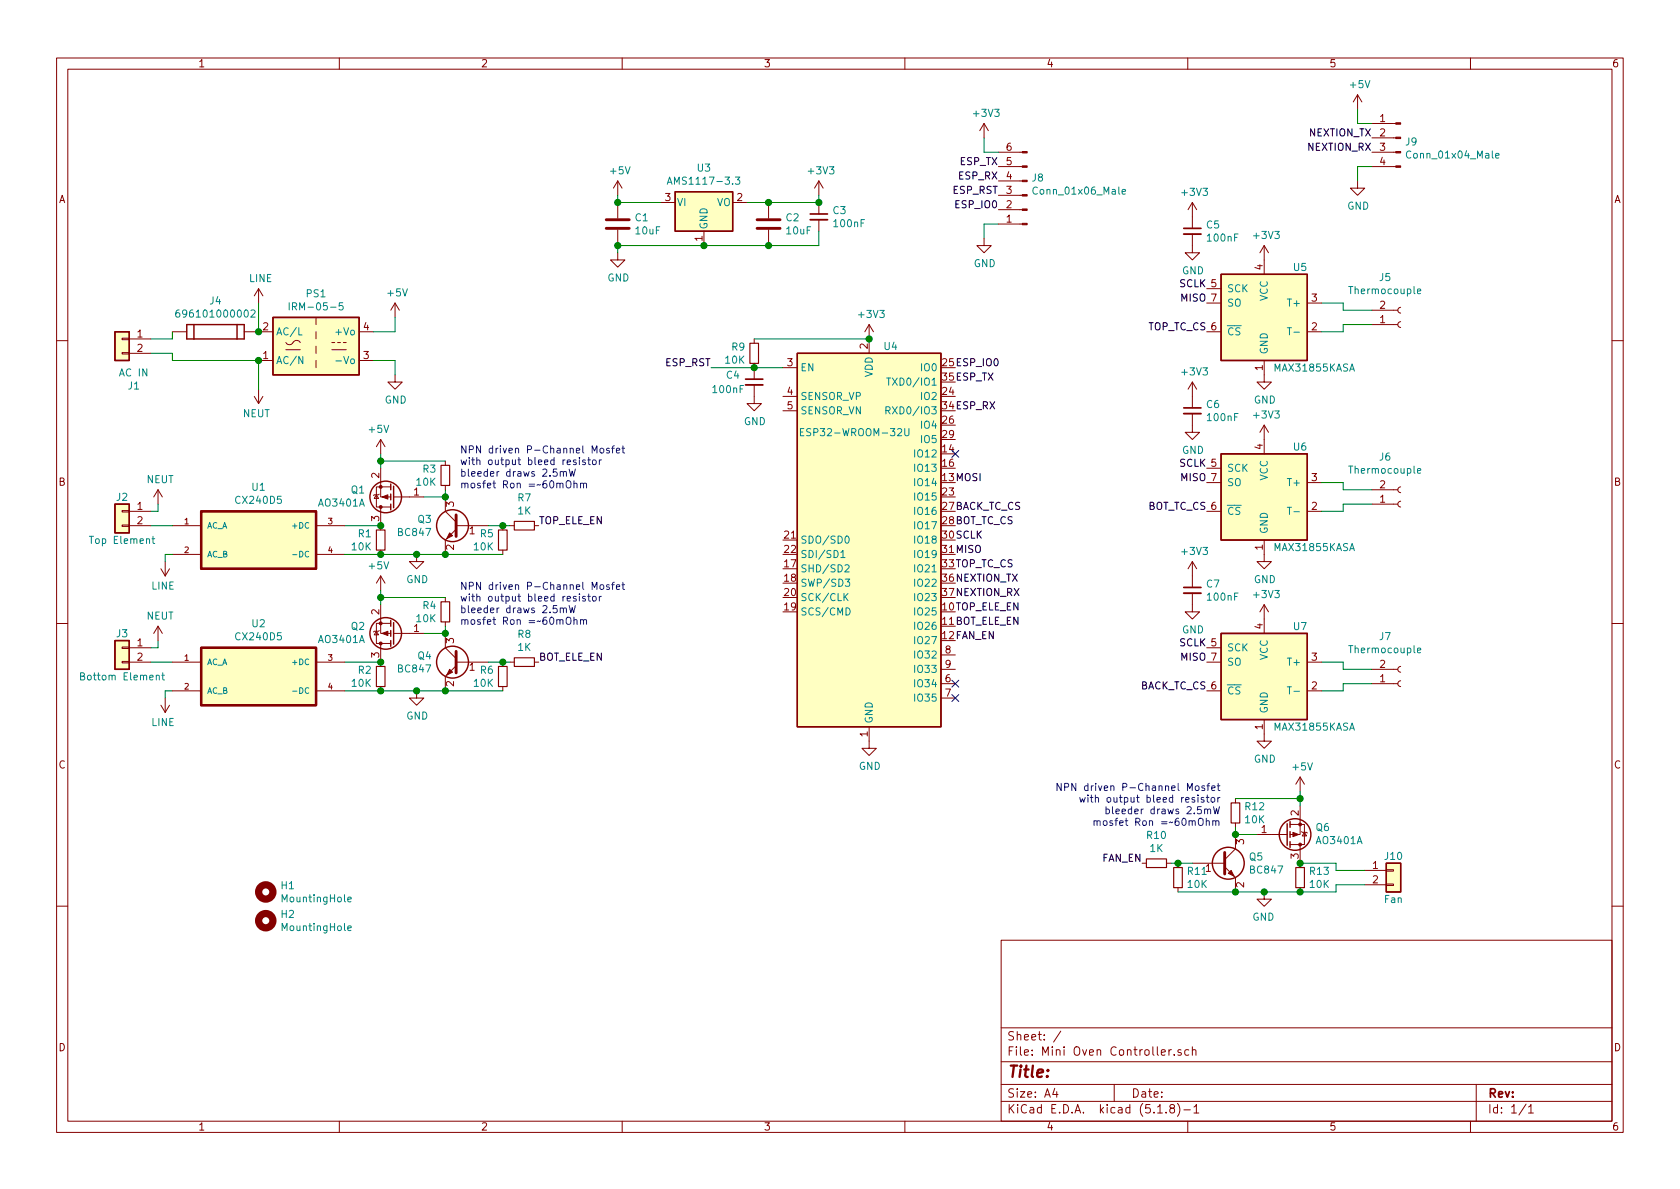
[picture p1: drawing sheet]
EESchema Schematic File Version 4
EELAYER 30 0
EELAYER END
$Descr A4 11693 8268
encoding utf-8
Sheet 1 1
Title ""
Date ""
Rev ""
Comp ""
Comment1 ""
Comment2 ""
Comment3 ""
Comment4 ""
$EndDescr
$Comp
L Converter_ACDC:IRM-05-5 PS1
U 1 1
P 2200 2400
F 0 "PS1" H 2200 2767 50  0000 C CNN
F 1 "IRM-05-5" H 2200 2676 50  0000 C CNN
F 2 "Converter_ACDC:Converter_ACDC_MeanWell_IRM-05-xx_THT" H 2200 2050 50  0001 C CNN
F 3 "https://www.meanwell.com/Upload/PDF/IRM-05/IRM-05-SPEC.PDF" H 2200 2000 50  0001 C CNN
F 4 "0" H 2200 2400 50  0001 C CNN "JLCPCB BOM"
F 5 "No" H 2200 2400 50  0001 C CNN "Ordered"
F 6 "Farnell" H 2200 2400 50  0001 C CNN "Supplier"
F 7 "2815493" H 2200 2400 50  0001 C CNN "Supplier OC"
	1    2200 2400
	1    0    0    -1  
$EndComp
$Comp
L SnapEda_696101000002:696101000002 J4
U 1 1
P 1500 2300
F 0 "J4" H 1500 2517 50  0000 C CNN
F 1 "696101000002" H 1500 2426 50  0000 C CNN
F 2 "SnapEda:696101000002" H 1500 2300 50  0001 L BNN
F 3 "" H 1500 2300 50  0001 L BNN
F 4 "696120004001" H 1500 2300 50  0001 L BNN "MATES"
F 5 "18A" H 1500 2300 50  0001 L BNN "IR-UL"
F 6 "696101000002" H 1500 2300 50  0001 L BNN "VALUE"
F 7 "696101000002" H 1500 2300 50  0001 L BNN "PART-NUMBER"
F 8 "6.3A" H 1500 2300 50  0001 L BNN "IR-VDE"
F 9 "https://www.we-online.com/catalog/datasheet/696101000002.pdf" H 1500 2300 50  0001 L BNN "DATASHEET-URL"
F 10 "No" H 1500 2300 50  0001 C CNN "Ordered"
F 11 "Farnell" H 1500 2300 50  0001 C CNN "Supplier"
F 12 "2471678" H 1500 2300 50  0001 C CNN "Supplier OC"
	1    1500 2300
	1    0    0    -1  
$EndComp
$Comp
L Connector_Generic:Conn_01x02 J1
U 1 1
P 850 2350
F 0 "J1" H 768 2025 50  0000 C CNN
F 1 "AC IN" H 768 2116 50  0000 C CNN
F 2 "TerminalBlock_Phoenix:TerminalBlock_Phoenix_MKDS-3-2-5.08_1x02_P5.08mm_Horizontal" H 850 2350 50  0001 C CNN
F 3 "~" H 850 2350 50  0001 C CNN
F 4 "0" H 850 2350 50  0001 C CNN "JLCPCB BOM"
F 5 "No" H 850 2350 50  0001 C CNN "Ordered"
F 6 "Farnell" H 850 2350 50  0001 C CNN "Supplier"
F 7 "1792766" H 850 2350 50  0001 C CNN "Supplier OC"
	1    850  2350
	-1   0    0    -1  
$EndComp
Wire Wire Line
	1050 2350 1200 2350
Wire Wire Line
	1200 2350 1200 2300
Wire Wire Line
	1050 2450 1200 2450
Wire Wire Line
	1200 2450 1200 2500
Wire Wire Line
	1200 2500 1800 2500
$Comp
L power:+5V #PWR09
U 1 1
P 2750 2200
F 0 "#PWR09" H 2750 2050 50  0001 C CNN
F 1 "+5V" H 2765 2373 50  0000 C CNN
F 2 "" H 2750 2200 50  0001 C CNN
F 3 "" H 2750 2200 50  0001 C CNN
	1    2750 2200
	1    0    0    -1  
$EndComp
Wire Wire Line
	2600 2300 2750 2300
Wire Wire Line
	2750 2300 2750 2200
$Comp
L power:GND #PWR010
U 1 1
P 2750 2600
F 0 "#PWR010" H 2750 2350 50  0001 C CNN
F 1 "GND" H 2755 2427 50  0000 C CNN
F 2 "" H 2750 2600 50  0001 C CNN
F 3 "" H 2750 2600 50  0001 C CNN
	1    2750 2600
	1    0    0    -1  
$EndComp
Wire Wire Line
	2750 2600 2750 2500
Wire Wire Line
	2750 2500 2600 2500
$Comp
L power:LINE #PWR05
U 1 1
P 1800 2100
F 0 "#PWR05" H 1800 1950 50  0001 C CNN
F 1 "LINE" H 1815 2273 50  0000 C CNN
F 2 "" H 1800 2100 50  0001 C CNN
F 3 "" H 1800 2100 50  0001 C CNN
	1    1800 2100
	1    0    0    -1  
$EndComp
$Comp
L power:NEUT #PWR06
U 1 1
P 1800 2700
F 0 "#PWR06" H 1800 2550 50  0001 C CNN
F 1 "NEUT" H 1815 2873 50  0000 C CNN
F 2 "" H 1800 2700 50  0001 C CNN
F 3 "" H 1800 2700 50  0001 C CNN
	1    1800 2700
	-1   0    0    1   
$EndComp
Wire Wire Line
	1800 2300 1800 2100
Connection ~ 1800 2300
Wire Wire Line
	1800 2700 1800 2500
Connection ~ 1800 2500
$Comp
L Sensor_Temperature:MAX31855KASA U5
U 1 1
P 8800 2200
F 0 "U5" H 8550 2550 50  0000 C CNN
F 1 "MAX31855KASA" H 8450 1850 50  0000 C CNN
F 2 "Package_SO:SOIC-8_3.9x4.9mm_P1.27mm" H 9800 1850 50  0001 C CIN
F 3 "http://datasheets.maximintegrated.com/en/ds/MAX31855.pdf" H 8800 2200 50  0001 C CNN
F 4 "C52028" H 8800 2200 50  0001 C CNN "LCSC Part"
F 5 "Yes" H 8800 2200 50  0001 C CNN "Ordered"
F 6 "JLC Assembly" H 8800 2200 50  0001 C CNN "Supplier"
F 7 "C52028" H 8800 2200 50  0001 C CNN "Supplier OC"
	1    8800 2200
	-1   0    0    -1  
$EndComp
$Comp
L RF_Module:ESP32-WROOM-32U U4
U 1 1
P 6050 3750
F 0 "U4" H 6200 5100 50  0000 C CNN
F 1 "ESP32-WROOM-32U" H 5950 4500 50  0000 C CNN
F 2 "RF_Module:ESP32-WROOM-32U" H 6050 2250 50  0001 C CNN
F 3 "https://www.espressif.com/sites/default/files/documentation/esp32-wroom-32d_esp32-wroom-32u_datasheet_en.pdf" H 5750 3800 50  0001 C CNN
F 4 "C328062" H 6050 3750 50  0001 C CNN "LCSC Part"
F 5 "Yes" H 6050 3750 50  0001 C CNN "Ordered"
F 6 "JLC Assembly" H 6050 3750 50  0001 C CNN "Supplier"
F 7 "C328062" H 6050 3750 50  0001 C CNN "Supplier OC"
	1    6050 3750
	1    0    0    -1  
$EndComp
NoConn ~ 6650 3150
NoConn ~ 6650 4750
NoConn ~ 6650 4850
Text Label 6650 3850 0    50   ~ 0
MISO
Text Label 6650 3750 0    50   ~ 0
SCLK
Text Label 6650 3350 0    50   ~ 0
MOSI
Text Label 6650 3950 0    50   ~ 0
TOP_TC_CS
Text Label 6650 3650 0    50   ~ 0
BOT_TC_CS
Text Label 8400 2000 2    50   ~ 0
SCLK
Text Label 8400 2100 2    50   ~ 0
MISO
Text Label 8400 2300 2    50   ~ 0
TOP_TC_CS
$Comp
L power:+3V3 #PWR015
U 1 1
P 8800 1800
F 0 "#PWR015" H 8800 1650 50  0001 C CNN
F 1 "+3V3" H 8815 1973 50  0000 C CNN
F 2 "" H 8800 1800 50  0001 C CNN
F 3 "" H 8800 1800 50  0001 C CNN
	1    8800 1800
	1    0    0    -1  
$EndComp
$Comp
L power:GND #PWR016
U 1 1
P 8800 2600
F 0 "#PWR016" H 8800 2350 50  0001 C CNN
F 1 "GND" H 8805 2427 50  0000 C CNN
F 2 "" H 8800 2600 50  0001 C CNN
F 3 "" H 8800 2600 50  0001 C CNN
	1    8800 2600
	1    0    0    -1  
$EndComp
$Comp
L Sensor_Temperature:MAX31855KASA U6
U 1 1
P 8800 3450
F 0 "U6" H 8550 3800 50  0000 C CNN
F 1 "MAX31855KASA" H 8450 3100 50  0000 C CNN
F 2 "Package_SO:SOIC-8_3.9x4.9mm_P1.27mm" H 9800 3100 50  0001 C CIN
F 3 "http://datasheets.maximintegrated.com/en/ds/MAX31855.pdf" H 8800 3450 50  0001 C CNN
F 4 "C52028" H 8800 3450 50  0001 C CNN "LCSC Part"
F 5 "Yes" H 8800 3450 50  0001 C CNN "Ordered"
F 6 "JLC Assembly" H 8800 3450 50  0001 C CNN "Supplier"
F 7 "C52028" H 8800 3450 50  0001 C CNN "Supplier OC"
	1    8800 3450
	-1   0    0    -1  
$EndComp
Text Label 8400 3250 2    50   ~ 0
SCLK
Text Label 8400 3350 2    50   ~ 0
MISO
$Comp
L power:+3V3 #PWR017
U 1 1
P 8800 3050
F 0 "#PWR017" H 8800 2900 50  0001 C CNN
F 1 "+3V3" H 8815 3223 50  0000 C CNN
F 2 "" H 8800 3050 50  0001 C CNN
F 3 "" H 8800 3050 50  0001 C CNN
	1    8800 3050
	1    0    0    -1  
$EndComp
$Comp
L power:GND #PWR018
U 1 1
P 8800 3850
F 0 "#PWR018" H 8800 3600 50  0001 C CNN
F 1 "GND" H 8805 3677 50  0000 C CNN
F 2 "" H 8800 3850 50  0001 C CNN
F 3 "" H 8800 3850 50  0001 C CNN
	1    8800 3850
	1    0    0    -1  
$EndComp
Text Label 8400 3550 2    50   ~ 0
BOT_TC_CS
$Comp
L Sensor_Temperature:MAX31855KASA U7
U 1 1
P 8800 4700
F 0 "U7" H 8550 5050 50  0000 C CNN
F 1 "MAX31855KASA" H 8450 4350 50  0000 C CNN
F 2 "Package_SO:SOIC-8_3.9x4.9mm_P1.27mm" H 9800 4350 50  0001 C CIN
F 3 "http://datasheets.maximintegrated.com/en/ds/MAX31855.pdf" H 8800 4700 50  0001 C CNN
F 4 "C52028" H 8800 4700 50  0001 C CNN "LCSC Part"
F 5 "Yes" H 8800 4700 50  0001 C CNN "Ordered"
F 6 "JLC Assembly" H 8800 4700 50  0001 C CNN "Supplier"
F 7 "C52028" H 8800 4700 50  0001 C CNN "Supplier OC"
	1    8800 4700
	-1   0    0    -1  
$EndComp
Text Label 8400 4500 2    50   ~ 0
SCLK
Text Label 8400 4600 2    50   ~ 0
MISO
$Comp
L power:+3V3 #PWR019
U 1 1
P 8800 4300
F 0 "#PWR019" H 8800 4150 50  0001 C CNN
F 1 "+3V3" H 8815 4473 50  0000 C CNN
F 2 "" H 8800 4300 50  0001 C CNN
F 3 "" H 8800 4300 50  0001 C CNN
	1    8800 4300
	1    0    0    -1  
$EndComp
$Comp
L power:GND #PWR020
U 1 1
P 8800 5100
F 0 "#PWR020" H 8800 4850 50  0001 C CNN
F 1 "GND" H 8805 4927 50  0000 C CNN
F 2 "" H 8800 5100 50  0001 C CNN
F 3 "" H 8800 5100 50  0001 C CNN
	1    8800 5100
	1    0    0    -1  
$EndComp
Text Label 8400 4800 2    50   ~ 0
BACK_TC_CS
Text Label 6650 3550 0    50   ~ 0
BACK_TC_CS
$Comp
L Transistor_FET:AO3401A Q1
U 1 1
P 2750 3450
F 0 "Q1" H 2955 3404 50  0000 L CNN
F 1 "AO3401A" H 2955 3495 50  0000 L CNN
F 2 "Package_TO_SOT_SMD:SOT-23" H 2950 3375 50  0001 L CIN
F 3 "http://www.aosmd.com/pdfs/datasheet/AO3401A.pdf" H 2750 3450 50  0001 L CNN
F 4 "C15127" H 2750 3450 50  0001 C CNN "LCSC Part"
F 5 "Yes" H 2750 3450 50  0001 C CNN "Ordered"
F 6 "JLC Assembly" H 2750 3450 50  0001 C CNN "Supplier"
F 7 "C15127" H 2750 3450 50  0001 C CNN "Supplier OC"
	1    2750 3450
	-1   0    0    1   
$EndComp
$Comp
L power:+5V #PWR07
U 1 1
P 2650 3150
F 0 "#PWR07" H 2650 3000 50  0001 C CNN
F 1 "+5V" H 2665 3323 50  0000 C CNN
F 2 "" H 2650 3150 50  0001 C CNN
F 3 "" H 2650 3150 50  0001 C CNN
	1    2650 3150
	-1   0    0    -1  
$EndComp
$Comp
L Transistor_BJT:BC847 Q3
U 1 1
P 3200 3650
F 0 "Q3" H 3391 3696 50  0000 L CNN
F 1 "BC847" H 3391 3605 50  0000 L CNN
F 2 "Package_TO_SOT_SMD:SOT-23" H 3400 3575 50  0001 L CIN
F 3 "http://www.infineon.com/dgdl/Infineon-BC847SERIES_BC848SERIES_BC849SERIES_BC850SERIES-DS-v01_01-en.pdf?fileId=db3a304314dca389011541d4630a1657" H 3200 3650 50  0001 L CNN
F 4 "C426568" H 3200 3650 50  0001 C CNN "LCSC Part"
F 5 "Yes" H 3200 3650 50  0001 C CNN "Ordered"
F 6 "JLC Assembly" H 3200 3650 50  0001 C CNN "Supplier"
F 7 "C426568" H 3200 3650 50  0001 C CNN "Supplier OC"
	1    3200 3650
	-1   0    0    -1  
$EndComp
$Comp
L Device:R_Small R3
U 1 1
P 3100 3300
F 0 "R3" H 3159 3346 50  0000 L CNN
F 1 "10K" H 3159 3255 50  0000 L CNN
F 2 "Resistor_SMD:R_0603_1608Metric" H 3100 3300 50  0001 C CNN
F 3 "~" H 3100 3300 50  0001 C CNN
F 4 "C25804" H 3100 3300 50  0001 C CNN "LCSC Part"
F 5 "Yes" H 3100 3300 50  0001 C CNN "Ordered"
F 6 "JLC Assembly" H 3100 3300 50  0001 C CNN "Supplier"
F 7 "C25804" H 3100 3300 50  0001 C CNN "Supplier OC"
	1    3100 3300
	-1   0    0    -1  
$EndComp
$Comp
L Device:R_Small R5
U 1 1
P 3500 3750
F 0 "R5" H 3559 3796 50  0000 L CNN
F 1 "10K" H 3559 3705 50  0000 L CNN
F 2 "Resistor_SMD:R_0603_1608Metric" H 3500 3750 50  0001 C CNN
F 3 "~" H 3500 3750 50  0001 C CNN
F 4 "C25804" H 3500 3750 50  0001 C CNN "LCSC Part"
F 5 "Yes" H 3500 3750 50  0001 C CNN "Ordered"
F 6 "JLC Assembly" H 3500 3750 50  0001 C CNN "Supplier"
F 7 "C25804" H 3500 3750 50  0001 C CNN "Supplier OC"
	1    3500 3750
	-1   0    0    -1  
$EndComp
$Comp
L Device:R_Small R7
U 1 1
P 3650 3650
F 0 "R7" V 3454 3650 50  0000 C CNN
F 1 "1K" V 3545 3650 50  0000 C CNN
F 2 "Resistor_SMD:R_0603_1608Metric" H 3650 3650 50  0001 C CNN
F 3 "~" H 3650 3650 50  0001 C CNN
F 4 "C21190" H 3650 3650 50  0001 C CNN "LCSC Part"
F 5 "Yes" H 3650 3650 50  0001 C CNN "Ordered"
F 6 "JLC Assembly" H 3650 3650 50  0001 C CNN "Supplier"
F 7 "C21190" H 3650 3650 50  0001 C CNN "Supplier OC"
	1    3650 3650
	0    -1   1    0   
$EndComp
Wire Wire Line
	3550 3650 3500 3650
Connection ~ 3500 3650
Wire Wire Line
	3500 3650 3400 3650
Wire Wire Line
	3500 3850 3100 3850
$Comp
L SnapEda_CX240D5:CX240D5 U1
U 1 1
P 1800 3750
F 0 "U1" H 1800 4120 50  0000 C CNN
F 1 "CX240D5" H 1800 4029 50  0000 C CNN
F 2 "SnapEda:CRYDOM_CX240D5" H 1800 3750 50  0001 L BNN
F 3 "" H 1800 3750 50  0001 L BNN
F 4 "Relay; SSR; Zero-Switching; SPST-NO; Cur-Rtg 0.06-5A; Ctrl-V 3-15DC; Vol-Rtg 12-280V" H 1800 3750 50  0001 L BNN "DESCRIPTION"
F 5 "Sensata-Crydom" H 1800 3750 50  0001 L BNN "MF"
F 6 "Unavailable" H 1800 3750 50  0001 L BNN "AVAILABILITY"
F 7 "CX240D5" H 1800 3750 50  0001 L BNN "MP"
F 8 "SIP-4 Crydom" H 1800 3750 50  0001 L BNN "PACKAGE"
F 9 "None" H 1800 3750 50  0001 L BNN "PRICE"
F 10 "0" H 1800 3750 50  0001 C CNN "JLCPCB BOM"
F 11 "No" H 1800 3750 50  0001 C CNN "Ordered"
F 12 "Farnell" H 1800 3750 50  0001 C CNN "Supplier"
F 13 "1200213" H 1800 3750 50  0001 C CNN "Supplier OC"
	1    1800 3750
	-1   0    0    -1  
$EndComp
Wire Wire Line
	3100 3850 2900 3850
Connection ~ 3100 3850
Wire Wire Line
	2400 3650 2650 3650
Wire Wire Line
	2650 3250 2650 3200
Wire Wire Line
	2950 3450 3100 3450
Wire Wire Line
	3100 3450 3100 3400
Connection ~ 3100 3450
Wire Wire Line
	2650 3200 3100 3200
Connection ~ 2650 3200
Wire Wire Line
	2650 3200 2650 3150
$Comp
L Transistor_FET:AO3401A Q2
U 1 1
P 2750 4400
F 0 "Q2" H 2955 4354 50  0000 L CNN
F 1 "AO3401A" H 2955 4445 50  0000 L CNN
F 2 "Package_TO_SOT_SMD:SOT-23" H 2950 4325 50  0001 L CIN
F 3 "http://www.aosmd.com/pdfs/datasheet/AO3401A.pdf" H 2750 4400 50  0001 L CNN
F 4 "C15127" H 2750 4400 50  0001 C CNN "LCSC Part"
F 5 "Yes" H 2750 4400 50  0001 C CNN "Ordered"
F 6 "JLC Assembly" H 2750 4400 50  0001 C CNN "Supplier"
F 7 "C15127" H 2750 4400 50  0001 C CNN "Supplier OC"
	1    2750 4400
	-1   0    0    1   
$EndComp
$Comp
L power:+5V #PWR08
U 1 1
P 2650 4100
F 0 "#PWR08" H 2650 3950 50  0001 C CNN
F 1 "+5V" H 2665 4273 50  0000 C CNN
F 2 "" H 2650 4100 50  0001 C CNN
F 3 "" H 2650 4100 50  0001 C CNN
	1    2650 4100
	-1   0    0    -1  
$EndComp
$Comp
L Transistor_BJT:BC847 Q4
U 1 1
P 3200 4600
F 0 "Q4" H 3391 4646 50  0000 L CNN
F 1 "BC847" H 3391 4555 50  0000 L CNN
F 2 "Package_TO_SOT_SMD:SOT-23" H 3400 4525 50  0001 L CIN
F 3 "http://www.infineon.com/dgdl/Infineon-BC847SERIES_BC848SERIES_BC849SERIES_BC850SERIES-DS-v01_01-en.pdf?fileId=db3a304314dca389011541d4630a1657" H 3200 4600 50  0001 L CNN
F 4 "C426568" H 3200 4600 50  0001 C CNN "LCSC Part"
F 5 "Yes" H 3200 4600 50  0001 C CNN "Ordered"
F 6 "JLC Assembly" H 3200 4600 50  0001 C CNN "Supplier"
F 7 "C426568" H 3200 4600 50  0001 C CNN "Supplier OC"
	1    3200 4600
	-1   0    0    -1  
$EndComp
$Comp
L Device:R_Small R4
U 1 1
P 3100 4250
F 0 "R4" H 3159 4296 50  0000 L CNN
F 1 "10K" H 3159 4205 50  0000 L CNN
F 2 "Resistor_SMD:R_0603_1608Metric" H 3100 4250 50  0001 C CNN
F 3 "~" H 3100 4250 50  0001 C CNN
F 4 "C25804" H 3100 4250 50  0001 C CNN "LCSC Part"
F 5 "Yes" H 3100 4250 50  0001 C CNN "Ordered"
F 6 "JLC Assembly" H 3100 4250 50  0001 C CNN "Supplier"
F 7 "C25804" H 3100 4250 50  0001 C CNN "Supplier OC"
	1    3100 4250
	-1   0    0    -1  
$EndComp
$Comp
L Device:R_Small R6
U 1 1
P 3500 4700
F 0 "R6" H 3559 4746 50  0000 L CNN
F 1 "10K" H 3559 4655 50  0000 L CNN
F 2 "Resistor_SMD:R_0603_1608Metric" H 3500 4700 50  0001 C CNN
F 3 "~" H 3500 4700 50  0001 C CNN
F 4 "C25804" H 3500 4700 50  0001 C CNN "LCSC Part"
F 5 "Yes" H 3500 4700 50  0001 C CNN "Ordered"
F 6 "JLC Assembly" H 3500 4700 50  0001 C CNN "Supplier"
F 7 "C25804" H 3500 4700 50  0001 C CNN "Supplier OC"
	1    3500 4700
	-1   0    0    -1  
$EndComp
$Comp
L Device:R_Small R8
U 1 1
P 3650 4600
F 0 "R8" V 3454 4600 50  0000 C CNN
F 1 "1K" V 3545 4600 50  0000 C CNN
F 2 "Resistor_SMD:R_0603_1608Metric" H 3650 4600 50  0001 C CNN
F 3 "~" H 3650 4600 50  0001 C CNN
F 4 "C21190" H 3650 4600 50  0001 C CNN "LCSC Part"
F 5 "Yes" H 3650 4600 50  0001 C CNN "Ordered"
F 6 "JLC Assembly" H 3650 4600 50  0001 C CNN "Supplier"
F 7 "C21190" H 3650 4600 50  0001 C CNN "Supplier OC"
	1    3650 4600
	0    -1   1    0   
$EndComp
Wire Wire Line
	3550 4600 3500 4600
Connection ~ 3500 4600
Wire Wire Line
	3500 4600 3400 4600
Wire Wire Line
	3500 4800 3100 4800
$Comp
L SnapEda_CX240D5:CX240D5 U2
U 1 1
P 1800 4700
F 0 "U2" H 1800 5070 50  0000 C CNN
F 1 "CX240D5" H 1800 4979 50  0000 C CNN
F 2 "SnapEda:CRYDOM_CX240D5" H 1800 4700 50  0001 L BNN
F 3 "" H 1800 4700 50  0001 L BNN
F 4 "Relay; SSR; Zero-Switching; SPST-NO; Cur-Rtg 0.06-5A; Ctrl-V 3-15DC; Vol-Rtg 12-280V" H 1800 4700 50  0001 L BNN "DESCRIPTION"
F 5 "Sensata-Crydom" H 1800 4700 50  0001 L BNN "MF"
F 6 "Unavailable" H 1800 4700 50  0001 L BNN "AVAILABILITY"
F 7 "CX240D5" H 1800 4700 50  0001 L BNN "MP"
F 8 "SIP-4 Crydom" H 1800 4700 50  0001 L BNN "PACKAGE"
F 9 "None" H 1800 4700 50  0001 L BNN "PRICE"
F 10 "0" H 1800 4700 50  0001 C CNN "JLCPCB BOM"
F 11 "No" H 1800 4700 50  0001 C CNN "Ordered"
F 12 "Farnell" H 1800 4700 50  0001 C CNN "Supplier"
F 13 "1200213" H 1800 4700 50  0001 C CNN "Supplier OC"
	1    1800 4700
	-1   0    0    -1  
$EndComp
Wire Wire Line
	3100 4800 2900 4800
Connection ~ 3100 4800
Wire Wire Line
	2400 4600 2650 4600
Wire Wire Line
	2650 4200 2650 4150
Wire Wire Line
	2950 4400 3100 4400
Wire Wire Line
	3100 4400 3100 4350
Connection ~ 3100 4400
Wire Wire Line
	2650 4150 3100 4150
Connection ~ 2650 4150
Wire Wire Line
	2650 4150 2650 4100
Text Label 3750 3650 0    50   ~ 0
TOP_ELE_EN
Text Label 3750 4600 0    50   ~ 0
BOT_ELE_EN
$Comp
L power:LINE #PWR03
U 1 1
P 1150 3900
F 0 "#PWR03" H 1150 3750 50  0001 C CNN
F 1 "LINE" H 1165 4073 50  0000 C CNN
F 2 "" H 1150 3900 50  0001 C CNN
F 3 "" H 1150 3900 50  0001 C CNN
	1    1150 3900
	-1   0    0    1   
$EndComp
$Comp
L Connector_Generic:Conn_01x02 J2
U 1 1
P 850 3550
F 0 "J2" H 850 3650 50  0000 C CNN
F 1 "Top Element" H 850 3350 50  0000 C CNN
F 2 "TerminalBlock_Phoenix:TerminalBlock_Phoenix_MKDS-3-2-5.08_1x02_P5.08mm_Horizontal" H 850 3550 50  0001 C CNN
F 3 "~" H 850 3550 50  0001 C CNN
F 4 "0" H 850 3550 50  0001 C CNN "JLCPCB BOM"
F 5 "No" H 850 3550 50  0001 C CNN "Ordered"
F 6 "Farnell" H 850 3550 50  0001 C CNN "Supplier"
F 7 "1792766" H 850 3550 50  0001 C CNN "Supplier OC"
	1    850  3550
	-1   0    0    -1  
$EndComp
$Comp
L power:NEUT #PWR01
U 1 1
P 1100 3500
F 0 "#PWR01" H 1100 3350 50  0001 C CNN
F 1 "NEUT" H 1115 3673 50  0000 C CNN
F 2 "" H 1100 3500 50  0001 C CNN
F 3 "" H 1100 3500 50  0001 C CNN
	1    1100 3500
	1    0    0    -1  
$EndComp
$Comp
L power:LINE #PWR04
U 1 1
P 1150 4850
F 0 "#PWR04" H 1150 4700 50  0001 C CNN
F 1 "LINE" H 1165 5023 50  0000 C CNN
F 2 "" H 1150 4850 50  0001 C CNN
F 3 "" H 1150 4850 50  0001 C CNN
	1    1150 4850
	-1   0    0    1   
$EndComp
$Comp
L Connector_Generic:Conn_01x02 J3
U 1 1
P 850 4500
F 0 "J3" H 850 4600 50  0000 C CNN
F 1 "Bottom Element" H 850 4300 50  0000 C CNN
F 2 "TerminalBlock_Phoenix:TerminalBlock_Phoenix_MKDS-3-2-5.08_1x02_P5.08mm_Horizontal" H 850 4500 50  0001 C CNN
F 3 "~" H 850 4500 50  0001 C CNN
F 4 "0" H 850 4500 50  0001 C CNN "JLCPCB BOM"
F 5 "No" H 850 4500 50  0001 C CNN "Ordered"
F 6 "Farnell" H 850 4500 50  0001 C CNN "Supplier"
F 7 "1792766" H 850 4500 50  0001 C CNN "Supplier OC"
	1    850  4500
	-1   0    0    -1  
$EndComp
$Comp
L power:NEUT #PWR02
U 1 1
P 1100 4450
F 0 "#PWR02" H 1100 4300 50  0001 C CNN
F 1 "NEUT" H 1115 4623 50  0000 C CNN
F 2 "" H 1100 4450 50  0001 C CNN
F 3 "" H 1100 4450 50  0001 C CNN
	1    1100 4450
	1    0    0    -1  
$EndComp
$Comp
L Connector:Conn_01x02_Female J5
U 1 1
P 9750 2250
F 0 "J5" H 9642 1925 50  0000 C CNN
F 1 "Thermocouple" H 9642 2016 50  0000 C CNN
F 2 "SnapEda:IM-K-PCB" H 9750 2250 50  0001 C CNN
F 3 "~" H 9750 2250 50  0001 C CNN
F 4 "0" H 9750 2250 50  0001 C CNN "JLCPCB BOM"
F 5 "No" H 9750 2250 50  0001 C CNN "Ordered"
F 6 "Farnell" H 9750 2250 50  0001 C CNN "Supplier"
F 7 "3810628" H 9750 2250 50  0001 C CNN "Supplier OC"
	1    9750 2250
	1    0    0    1   
$EndComp
$Comp
L Device:R_Small R1
U 1 1
P 2650 3750
F 0 "R1" H 2709 3796 50  0000 L CNN
F 1 "10K" H 2709 3705 50  0000 L CNN
F 2 "Resistor_SMD:R_0603_1608Metric" H 2650 3750 50  0001 C CNN
F 3 "~" H 2650 3750 50  0001 C CNN
F 4 "C25804" H 2650 3750 50  0001 C CNN "LCSC Part"
F 5 "Yes" H 2650 3750 50  0001 C CNN "Ordered"
F 6 "JLC Assembly" H 2650 3750 50  0001 C CNN "Supplier"
F 7 "C25804" H 2650 3750 50  0001 C CNN "Supplier OC"
	1    2650 3750
	-1   0    0    -1  
$EndComp
Connection ~ 2650 3650
Connection ~ 2650 3850
Wire Wire Line
	2650 3850 2400 3850
$Comp
L Device:R_Small R2
U 1 1
P 2650 4700
F 0 "R2" H 2709 4746 50  0000 L CNN
F 1 "10K" H 2709 4655 50  0000 L CNN
F 2 "Resistor_SMD:R_0603_1608Metric" H 2650 4700 50  0001 C CNN
F 3 "~" H 2650 4700 50  0001 C CNN
F 4 "C25804" H 2650 4700 50  0001 C CNN "LCSC Part"
F 5 "Yes" H 2650 4700 50  0001 C CNN "Ordered"
F 6 "JLC Assembly" H 2650 4700 50  0001 C CNN "Supplier"
F 7 "C25804" H 2650 4700 50  0001 C CNN "Supplier OC"
	1    2650 4700
	-1   0    0    -1  
$EndComp
Connection ~ 2650 4600
Connection ~ 2650 4800
Wire Wire Line
	2650 4800 2400 4800
Text Notes 3200 3400 0    50   ~ 0
NPN driven P-Channel Mosfet\nwith output bleed resistor\nbleeder draws 2.5mW\nmosfet Ron =~~60mOhm
Text Notes 3200 4350 0    50   ~ 0
NPN driven P-Channel Mosfet\nwith output bleed resistor\nbleeder draws 2.5mW\nmosfet Ron =~~60mOhm
Text Label 6650 4250 0    50   ~ 0
TOP_ELE_EN
Text Label 6650 4350 0    50   ~ 0
BOT_ELE_EN
$Comp
L power:GND #PWR014
U 1 1
P 6050 5150
F 0 "#PWR014" H 6050 4900 50  0001 C CNN
F 1 "GND" H 6055 4977 50  0000 C CNN
F 2 "" H 6050 5150 50  0001 C CNN
F 3 "" H 6050 5150 50  0001 C CNN
	1    6050 5150
	1    0    0    -1  
$EndComp
$Comp
L Regulator_Linear:AMS1117-3.3 U3
U 1 1
P 4900 1400
F 0 "U3" H 4900 1642 50  0000 C CNN
F 1 "AMS1117-3.3" H 4900 1551 50  0000 C CNN
F 2 "Package_TO_SOT_SMD:SOT-223-3_TabPin2" H 4900 1600 50  0001 C CNN
F 3 "http://www.advanced-monolithic.com/pdf/ds1117.pdf" H 5000 1150 50  0001 C CNN
F 4 "C6186" H 4900 1400 50  0001 C CNN "LCSC Part"
F 5 "Yes" H 4900 1400 50  0001 C CNN "Ordered"
F 6 "JLC Assembly" H 4900 1400 50  0001 C CNN "Supplier"
F 7 "C6186" H 4900 1400 50  0001 C CNN "Supplier OC"
	1    4900 1400
	1    0    0    -1  
$EndComp
$Comp
L Device:C C1
U 1 1
P 4300 1550
F 0 "C1" H 4415 1596 50  0000 L CNN
F 1 "10uF" H 4415 1505 50  0000 L CNN
F 2 "Capacitor_SMD:C_0805_2012Metric" H 4338 1400 50  0001 C CNN
F 3 "~" H 4300 1550 50  0001 C CNN
F 4 "C15850" H 4300 1550 50  0001 C CNN "LCSC Part"
F 5 "Yes" H 4300 1550 50  0001 C CNN "Ordered"
F 6 "JLC Assembly" H 4300 1550 50  0001 C CNN "Supplier"
F 7 "C15850" H 4300 1550 50  0001 C CNN "Supplier OC"
	1    4300 1550
	1    0    0    -1  
$EndComp
$Comp
L Device:C C2
U 1 1
P 5350 1550
F 0 "C2" H 5465 1596 50  0000 L CNN
F 1 "10uF" H 5465 1505 50  0000 L CNN
F 2 "Capacitor_SMD:C_0805_2012Metric" H 5388 1400 50  0001 C CNN
F 3 "~" H 5350 1550 50  0001 C CNN
F 4 "C15850" H 5350 1550 50  0001 C CNN "LCSC Part"
F 5 "Yes" H 5350 1550 50  0001 C CNN "Ordered"
F 6 "JLC Assembly" H 5350 1550 50  0001 C CNN "Supplier"
F 7 "C15850" H 5350 1550 50  0001 C CNN "Supplier OC"
	1    5350 1550
	1    0    0    -1  
$EndComp
$Comp
L Device:C_Small C3
U 1 1
P 5700 1500
F 0 "C3" H 5792 1546 50  0000 L CNN
F 1 "100nF" H 5792 1455 50  0000 L CNN
F 2 "Capacitor_SMD:C_0603_1608Metric" H 5700 1500 50  0001 C CNN
F 3 "~" H 5700 1500 50  0001 C CNN
F 4 "C14663" H 5700 1500 50  0001 C CNN "LCSC Part"
F 5 "Yes" H 5700 1500 50  0001 C CNN "Ordered"
F 6 "JLC Assembly" H 5700 1500 50  0001 C CNN "Supplier"
F 7 "C14663" H 5700 1500 50  0001 C CNN "Supplier OC"
	1    5700 1500
	1    0    0    -1  
$EndComp
Wire Wire Line
	5700 1600 5700 1700
Wire Wire Line
	5700 1700 5350 1700
Connection ~ 4900 1700
Wire Wire Line
	4900 1700 4300 1700
Connection ~ 5350 1700
Wire Wire Line
	5350 1700 4900 1700
Wire Wire Line
	4300 1400 4600 1400
Wire Wire Line
	5200 1400 5350 1400
Connection ~ 5350 1400
Wire Wire Line
	5350 1400 5700 1400
$Comp
L power:+3V3 #PWR012
U 1 1
P 5700 1350
F 0 "#PWR012" H 5700 1200 50  0001 C CNN
F 1 "+3V3" H 5715 1523 50  0000 C CNN
F 2 "" H 5700 1350 50  0001 C CNN
F 3 "" H 5700 1350 50  0001 C CNN
	1    5700 1350
	1    0    0    -1  
$EndComp
Wire Wire Line
	5700 1400 5700 1350
Connection ~ 5700 1400
$Comp
L power:+5V #PWR011
U 1 1
P 4300 1350
F 0 "#PWR011" H 4300 1200 50  0001 C CNN
F 1 "+5V" H 4315 1523 50  0000 C CNN
F 2 "" H 4300 1350 50  0001 C CNN
F 3 "" H 4300 1350 50  0001 C CNN
	1    4300 1350
	1    0    0    -1  
$EndComp
Wire Wire Line
	4300 1400 4300 1350
Connection ~ 4300 1400
$Comp
L power:+3V3 #PWR013
U 1 1
P 6050 2350
F 0 "#PWR013" H 6050 2200 50  0001 C CNN
F 1 "+3V3" H 6065 2523 50  0000 C CNN
F 2 "" H 6050 2350 50  0001 C CNN
F 3 "" H 6050 2350 50  0001 C CNN
	1    6050 2350
	1    0    0    -1  
$EndComp
Wire Wire Line
	9550 2250 9350 2250
Wire Wire Line
	9350 2250 9350 2300
Wire Wire Line
	9350 2300 9200 2300
Wire Wire Line
	9200 2100 9350 2100
Wire Wire Line
	9350 2100 9350 2150
Wire Wire Line
	9350 2150 9550 2150
$Comp
L Connector:Conn_01x02_Female J6
U 1 1
P 9750 3500
F 0 "J6" H 9642 3175 50  0000 C CNN
F 1 "Thermocouple" H 9642 3266 50  0000 C CNN
F 2 "SnapEda:IM-K-PCB" H 9750 3500 50  0001 C CNN
F 3 "~" H 9750 3500 50  0001 C CNN
F 4 "0" H 9750 3500 50  0001 C CNN "JLCPCB BOM"
F 5 "No" H 9750 3500 50  0001 C CNN "Ordered"
F 6 "Farnell" H 9750 3500 50  0001 C CNN "Supplier"
F 7 "3810628" H 9750 3500 50  0001 C CNN "Supplier OC"
	1    9750 3500
	1    0    0    1   
$EndComp
Wire Wire Line
	9550 3500 9350 3500
Wire Wire Line
	9350 3500 9350 3550
Wire Wire Line
	9350 3550 9200 3550
Wire Wire Line
	9200 3350 9350 3350
Wire Wire Line
	9350 3350 9350 3400
Wire Wire Line
	9350 3400 9550 3400
$Comp
L Connector:Conn_01x02_Female J7
U 1 1
P 9750 4750
F 0 "J7" H 9642 4425 50  0000 C CNN
F 1 "Thermocouple" H 9642 4516 50  0000 C CNN
F 2 "SnapEda:IM-K-PCB" H 9750 4750 50  0001 C CNN
F 3 "~" H 9750 4750 50  0001 C CNN
F 4 "0" H 9750 4750 50  0001 C CNN "JLCPCB BOM"
F 5 "No" H 9750 4750 50  0001 C CNN "Ordered"
F 6 "Farnell" H 9750 4750 50  0001 C CNN "Supplier"
F 7 "3810628" H 9750 4750 50  0001 C CNN "Supplier OC"
	1    9750 4750
	1    0    0    1   
$EndComp
Wire Wire Line
	9550 4750 9350 4750
Wire Wire Line
	9350 4750 9350 4800
Wire Wire Line
	9350 4800 9200 4800
Wire Wire Line
	9200 4600 9350 4600
Wire Wire Line
	9350 4600 9350 4650
Wire Wire Line
	9350 4650 9550 4650
$Comp
L power:GND #PWR0101
U 1 1
P 2900 3850
F 0 "#PWR0101" H 2900 3600 50  0001 C CNN
F 1 "GND" H 2905 3677 50  0000 C CNN
F 2 "" H 2900 3850 50  0001 C CNN
F 3 "" H 2900 3850 50  0001 C CNN
	1    2900 3850
	1    0    0    -1  
$EndComp
Connection ~ 2900 3850
Wire Wire Line
	2900 3850 2650 3850
$Comp
L power:GND #PWR0102
U 1 1
P 2900 4800
F 0 "#PWR0102" H 2900 4550 50  0001 C CNN
F 1 "GND" H 2905 4627 50  0000 C CNN
F 2 "" H 2900 4800 50  0001 C CNN
F 3 "" H 2900 4800 50  0001 C CNN
	1    2900 4800
	1    0    0    -1  
$EndComp
Connection ~ 2900 4800
Wire Wire Line
	2900 4800 2650 4800
Wire Wire Line
	1050 4500 1100 4500
Wire Wire Line
	1100 4500 1100 4450
Wire Wire Line
	1050 4600 1200 4600
Wire Wire Line
	1050 3550 1100 3550
Wire Wire Line
	1100 3550 1100 3500
Wire Wire Line
	1050 3650 1200 3650
Wire Wire Line
	1150 4850 1150 4800
Wire Wire Line
	1150 4800 1200 4800
Wire Wire Line
	1150 3900 1150 3850
Wire Wire Line
	1150 3850 1200 3850
$Comp
L power:GND #PWR0103
U 1 1
P 4300 1750
F 0 "#PWR0103" H 4300 1500 50  0001 C CNN
F 1 "GND" H 4305 1577 50  0000 C CNN
F 2 "" H 4300 1750 50  0001 C CNN
F 3 "" H 4300 1750 50  0001 C CNN
	1    4300 1750
	1    0    0    -1  
$EndComp
Wire Wire Line
	4300 1750 4300 1700
Connection ~ 4300 1700
$Comp
L Mechanical:MountingHole H1
U 1 1
P 1850 6200
F 0 "H1" H 1950 6246 50  0000 L CNN
F 1 "MountingHole" H 1950 6155 50  0000 L CNN
F 2 "MountingHole:MountingHole_3.2mm_M3" H 1850 6200 50  0001 C CNN
F 3 "~" H 1850 6200 50  0001 C CNN
F 4 "0" H 1850 6200 50  0001 C CNN "JLCPCB BOM"
	1    1850 6200
	1    0    0    -1  
$EndComp
$Comp
L Mechanical:MountingHole H2
U 1 1
P 1850 6400
F 0 "H2" H 1950 6446 50  0000 L CNN
F 1 "MountingHole" H 1950 6355 50  0000 L CNN
F 2 "MountingHole:MountingHole_3.2mm_M3" H 1850 6400 50  0001 C CNN
F 3 "~" H 1850 6400 50  0001 C CNN
F 4 "0" H 1850 6400 50  0001 C CNN "JLCPCB BOM"
	1    1850 6400
	1    0    0    -1  
$EndComp
$Comp
L Transistor_FET:AO3401A Q6
U 1 1
P 8950 5800
F 0 "Q6" H 9155 5754 50  0000 L CNN
F 1 "AO3401A" H 9155 5845 50  0000 L CNN
F 2 "Package_TO_SOT_SMD:SOT-23" H 9150 5725 50  0001 L CIN
F 3 "http://www.aosmd.com/pdfs/datasheet/AO3401A.pdf" H 8950 5800 50  0001 L CNN
F 4 "C15127" H 8950 5800 50  0001 C CNN "LCSC Part"
F 5 "Yes" H 8950 5800 50  0001 C CNN "Ordered"
F 6 "JLC Assembly" H 8950 5800 50  0001 C CNN "Supplier"
F 7 "C15127" H 8950 5800 50  0001 C CNN "Supplier OC"
	1    8950 5800
	1    0    0    1   
$EndComp
$Comp
L power:+5V #PWR027
U 1 1
P 9050 5500
F 0 "#PWR027" H 9050 5350 50  0001 C CNN
F 1 "+5V" H 9065 5673 50  0000 C CNN
F 2 "" H 9050 5500 50  0001 C CNN
F 3 "" H 9050 5500 50  0001 C CNN
	1    9050 5500
	1    0    0    -1  
$EndComp
$Comp
L Transistor_BJT:BC847 Q5
U 1 1
P 8500 6000
F 0 "Q5" H 8691 6046 50  0000 L CNN
F 1 "BC847" H 8691 5955 50  0000 L CNN
F 2 "Package_TO_SOT_SMD:SOT-23" H 8700 5925 50  0001 L CIN
F 3 "http://www.infineon.com/dgdl/Infineon-BC847SERIES_BC848SERIES_BC849SERIES_BC850SERIES-DS-v01_01-en.pdf?fileId=db3a304314dca389011541d4630a1657" H 8500 6000 50  0001 L CNN
F 4 "C426568" H 8500 6000 50  0001 C CNN "LCSC Part"
F 5 "Yes" H 8500 6000 50  0001 C CNN "Ordered"
F 6 "JLC Assembly" H 8500 6000 50  0001 C CNN "Supplier"
F 7 "C426568" H 8500 6000 50  0001 C CNN "Supplier OC"
	1    8500 6000
	1    0    0    -1  
$EndComp
$Comp
L Device:R_Small R12
U 1 1
P 8600 5650
F 0 "R12" H 8659 5696 50  0000 L CNN
F 1 "10K" H 8659 5605 50  0000 L CNN
F 2 "Resistor_SMD:R_0603_1608Metric" H 8600 5650 50  0001 C CNN
F 3 "~" H 8600 5650 50  0001 C CNN
F 4 "C25804" H 8600 5650 50  0001 C CNN "LCSC Part"
F 5 "Yes" H 8600 5650 50  0001 C CNN "Ordered"
F 6 "JLC Assembly" H 8600 5650 50  0001 C CNN "Supplier"
F 7 "C25804" H 8600 5650 50  0001 C CNN "Supplier OC"
	1    8600 5650
	1    0    0    -1  
$EndComp
$Comp
L Device:R_Small R11
U 1 1
P 8200 6100
F 0 "R11" H 8259 6146 50  0000 L CNN
F 1 "10K" H 8259 6055 50  0000 L CNN
F 2 "Resistor_SMD:R_0603_1608Metric" H 8200 6100 50  0001 C CNN
F 3 "~" H 8200 6100 50  0001 C CNN
F 4 "C25804" H 8200 6100 50  0001 C CNN "LCSC Part"
F 5 "Yes" H 8200 6100 50  0001 C CNN "Ordered"
F 6 "JLC Assembly" H 8200 6100 50  0001 C CNN "Supplier"
F 7 "C25804" H 8200 6100 50  0001 C CNN "Supplier OC"
	1    8200 6100
	1    0    0    -1  
$EndComp
$Comp
L Device:R_Small R10
U 1 1
P 8050 6000
F 0 "R10" V 7854 6000 50  0000 C CNN
F 1 "1K" V 7945 6000 50  0000 C CNN
F 2 "Resistor_SMD:R_0603_1608Metric" H 8050 6000 50  0001 C CNN
F 3 "~" H 8050 6000 50  0001 C CNN
F 4 "C21190" H 8050 6000 50  0001 C CNN "LCSC Part"
F 5 "Yes" H 8050 6000 50  0001 C CNN "Ordered"
F 6 "JLC Assembly" H 8050 6000 50  0001 C CNN "Supplier"
F 7 "C21190" H 8050 6000 50  0001 C CNN "Supplier OC"
	1    8050 6000
	0    1    1    0   
$EndComp
Wire Wire Line
	8150 6000 8200 6000
Connection ~ 8200 6000
Wire Wire Line
	8200 6000 8300 6000
Wire Wire Line
	8200 6200 8600 6200
Wire Wire Line
	8600 6200 8800 6200
Connection ~ 8600 6200
Wire Wire Line
	9300 6000 9050 6000
Wire Wire Line
	9050 5600 9050 5550
Wire Wire Line
	8750 5800 8600 5800
Wire Wire Line
	8600 5800 8600 5750
Connection ~ 8600 5800
Wire Wire Line
	9050 5550 8600 5550
Connection ~ 9050 5550
Wire Wire Line
	9050 5550 9050 5500
Text Label 7950 6000 2    50   ~ 0
FAN_EN
$Comp
L Device:R_Small R13
U 1 1
P 9050 6100
F 0 "R13" H 9109 6146 50  0000 L CNN
F 1 "10K" H 9109 6055 50  0000 L CNN
F 2 "Resistor_SMD:R_0603_1608Metric" H 9050 6100 50  0001 C CNN
F 3 "~" H 9050 6100 50  0001 C CNN
F 4 "C25804" H 9050 6100 50  0001 C CNN "LCSC Part"
F 5 "Yes" H 9050 6100 50  0001 C CNN "Ordered"
F 6 "JLC Assembly" H 9050 6100 50  0001 C CNN "Supplier"
F 7 "C25804" H 9050 6100 50  0001 C CNN "Supplier OC"
	1    9050 6100
	1    0    0    -1  
$EndComp
Connection ~ 9050 6000
Connection ~ 9050 6200
Wire Wire Line
	9050 6200 9300 6200
Text Notes 8500 5750 2    50   ~ 0
NPN driven P-Channel Mosfet\nwith output bleed resistor\nbleeder draws 2.5mW\nmosfet Ron =~~60mOhm
$Comp
L power:GND #PWR026
U 1 1
P 8800 6200
F 0 "#PWR026" H 8800 5950 50  0001 C CNN
F 1 "GND" H 8805 6027 50  0000 C CNN
F 2 "" H 8800 6200 50  0001 C CNN
F 3 "" H 8800 6200 50  0001 C CNN
	1    8800 6200
	-1   0    0    -1  
$EndComp
Connection ~ 8800 6200
Wire Wire Line
	8800 6200 9050 6200
$Comp
L Connector_Generic:Conn_01x02 J10
U 1 1
P 9700 6050
F 0 "J10" H 9700 6150 50  0000 C CNN
F 1 "Fan" H 9700 5850 50  0000 C CNN
F 2 "TerminalBlock_Phoenix:TerminalBlock_Phoenix_MKDS-3-2-5.08_1x02_P5.08mm_Horizontal" H 9700 6050 50  0001 C CNN
F 3 "~" H 9700 6050 50  0001 C CNN
F 4 "0" H 9700 6050 50  0001 C CNN "JLCPCB BOM"
F 5 "No" H 9700 6050 50  0001 C CNN "Ordered"
F 6 "Farnell" H 9700 6050 50  0001 C CNN "Supplier"
F 7 "1792766" H 9700 6050 50  0001 C CNN "Supplier OC"
	1    9700 6050
	1    0    0    -1  
$EndComp
Wire Wire Line
	9300 6000 9300 6050
Wire Wire Line
	9300 6050 9500 6050
Wire Wire Line
	9300 6200 9300 6150
Wire Wire Line
	9300 6150 9500 6150
$Comp
L Connector:Conn_01x04_Male J9
U 1 1
P 9750 950
F 0 "J9" H 9722 924 50  0000 R CNN
F 1 "Conn_01x04_Male" H 9722 833 50  0000 R CNN
F 2 "Connector_JST:JST_PH_B4B-PH-K_1x04_P2.00mm_Vertical" H 9750 950 50  0001 C CNN
F 3 "~" H 9750 950 50  0001 C CNN
F 4 "0" H 9750 950 50  0001 C CNN "JLCPCB BOM"
F 5 "Yes" H 9750 950 50  0001 C CNN "Ordered"
F 6 "On Hand" H 9750 950 50  0001 C CNN "Supplier"
	1    9750 950 
	-1   0    0    -1  
$EndComp
$Comp
L power:+5V #PWR024
U 1 1
P 9450 750
F 0 "#PWR024" H 9450 600 50  0001 C CNN
F 1 "+5V" H 9465 923 50  0000 C CNN
F 2 "" H 9450 750 50  0001 C CNN
F 3 "" H 9450 750 50  0001 C CNN
	1    9450 750 
	1    0    0    -1  
$EndComp
$Comp
L power:GND #PWR025
U 1 1
P 9450 1250
F 0 "#PWR025" H 9450 1000 50  0001 C CNN
F 1 "GND" H 9455 1077 50  0000 C CNN
F 2 "" H 9450 1250 50  0001 C CNN
F 3 "" H 9450 1250 50  0001 C CNN
	1    9450 1250
	1    0    0    -1  
$EndComp
Wire Wire Line
	9450 1250 9450 1150
Wire Wire Line
	9450 1150 9550 1150
Wire Wire Line
	9450 750  9450 850 
Wire Wire Line
	9450 850  9550 850 
Text Label 9550 1050 2    50   ~ 0
NEXTION_RX
Text Label 9550 950  2    50   ~ 0
NEXTION_TX
$Comp
L power:GND #PWR022
U 1 1
P 6850 1650
F 0 "#PWR022" H 6850 1400 50  0001 C CNN
F 1 "GND" H 6855 1477 50  0000 C CNN
F 2 "" H 6850 1650 50  0001 C CNN
F 3 "" H 6850 1650 50  0001 C CNN
	1    6850 1650
	1    0    0    -1  
$EndComp
Wire Wire Line
	6850 1650 6850 1550
Wire Wire Line
	6850 1550 6950 1550
Wire Wire Line
	6850 950  6850 1050
Wire Wire Line
	6850 1050 6950 1050
Text Label 6950 1250 2    50   ~ 0
ESP_RX
Text Label 6950 1150 2    50   ~ 0
ESP_TX
$Comp
L Connector:Conn_01x06_Male J8
U 1 1
P 7150 1350
F 0 "J8" H 7122 1232 50  0000 R CNN
F 1 "Conn_01x06_Male" H 7122 1323 50  0000 R CNN
F 2 "Connector_JST:JST_PH_B6B-PH-K_1x06_P2.00mm_Vertical" H 7150 1350 50  0001 C CNN
F 3 "~" H 7150 1350 50  0001 C CNN
F 4 "0" H 7150 1350 50  0001 C CNN "JLCPCB BOM"
F 5 "No" H 7150 1350 50  0001 C CNN "Ordered"
F 6 "On Hand" H 7150 1350 50  0001 C CNN "Supplier"
	1    7150 1350
	-1   0    0    1   
$EndComp
$Comp
L power:+3V3 #PWR021
U 1 1
P 6850 950
F 0 "#PWR021" H 6850 800 50  0001 C CNN
F 1 "+3V3" H 6865 1123 50  0000 C CNN
F 2 "" H 6850 950 50  0001 C CNN
F 3 "" H 6850 950 50  0001 C CNN
	1    6850 950 
	1    0    0    -1  
$EndComp
Text Label 6950 1350 2    50   ~ 0
ESP_RST
Text Label 6950 1450 2    50   ~ 0
ESP_IO0
Text Label 6650 2550 0    50   ~ 0
ESP_IO0
Text Label 4950 2550 2    50   ~ 0
ESP_RST
Text Label 6650 2650 0    50   ~ 0
ESP_TX
Text Label 6650 2850 0    50   ~ 0
ESP_RX
$Comp
L Device:C_Small C4
U 1 1
P 5250 2650
F 0 "C4" H 5050 2700 50  0000 L CNN
F 1 "100nF" H 4950 2600 50  0000 L CNN
F 2 "Capacitor_SMD:C_0603_1608Metric" H 5250 2650 50  0001 C CNN
F 3 "~" H 5250 2650 50  0001 C CNN
F 4 "C14663" H 5250 2650 50  0001 C CNN "LCSC Part"
F 5 "Yes" H 5250 2650 50  0001 C CNN "Ordered"
F 6 "JLC Assembly" H 5250 2650 50  0001 C CNN "Supplier"
F 7 "C14663" H 5250 2650 50  0001 C CNN "Supplier OC"
	1    5250 2650
	1    0    0    -1  
$EndComp
$Comp
L Device:R_Small R9
U 1 1
P 5250 2450
F 0 "R9" H 5309 2496 50  0000 L CNN
F 1 "10K" H 5309 2405 50  0000 L CNN
F 2 "Resistor_SMD:R_0603_1608Metric" H 5250 2450 50  0001 C CNN
F 3 "~" H 5250 2450 50  0001 C CNN
F 4 "C25804" H 5250 2450 50  0001 C CNN "LCSC Part"
F 5 "Yes" H 5250 2450 50  0001 C CNN "Ordered"
F 6 "JLC Assembly" H 5250 2450 50  0001 C CNN "Supplier"
F 7 "C25804" H 5250 2450 50  0001 C CNN "Supplier OC"
	1    5250 2450
	-1   0    0    -1  
$EndComp
Wire Wire Line
	5450 2550 5250 2550
Connection ~ 5250 2550
Wire Wire Line
	5250 2550 4950 2550
$Comp
L power:GND #PWR023
U 1 1
P 5250 2750
F 0 "#PWR023" H 5250 2500 50  0001 C CNN
F 1 "GND" H 5255 2577 50  0000 C CNN
F 2 "" H 5250 2750 50  0001 C CNN
F 3 "" H 5250 2750 50  0001 C CNN
	1    5250 2750
	1    0    0    -1  
$EndComp
Wire Wire Line
	5250 2350 6050 2350
Connection ~ 6050 2350
$Comp
L Device:C_Small C6
U 1 1
P 8300 2850
F 0 "C6" H 8392 2896 50  0000 L CNN
F 1 "100nF" H 8392 2805 50  0000 L CNN
F 2 "Capacitor_SMD:C_0603_1608Metric" H 8300 2850 50  0001 C CNN
F 3 "~" H 8300 2850 50  0001 C CNN
F 4 "C14663" H 8300 2850 50  0001 C CNN "LCSC Part"
F 5 "Yes" H 8300 2850 50  0001 C CNN "Ordered"
F 6 "JLC Assembly" H 8300 2850 50  0001 C CNN "Supplier"
F 7 "C14663" H 8300 2850 50  0001 C CNN "Supplier OC"
	1    8300 2850
	1    0    0    -1  
$EndComp
$Comp
L power:+3V3 #PWR030
U 1 1
P 8300 2750
F 0 "#PWR030" H 8300 2600 50  0001 C CNN
F 1 "+3V3" H 8315 2923 50  0000 C CNN
F 2 "" H 8300 2750 50  0001 C CNN
F 3 "" H 8300 2750 50  0001 C CNN
	1    8300 2750
	1    0    0    -1  
$EndComp
$Comp
L power:GND #PWR031
U 1 1
P 8300 2950
F 0 "#PWR031" H 8300 2700 50  0001 C CNN
F 1 "GND" H 8305 2777 50  0000 C CNN
F 2 "" H 8300 2950 50  0001 C CNN
F 3 "" H 8300 2950 50  0001 C CNN
	1    8300 2950
	1    0    0    -1  
$EndComp
$Comp
L Device:C_Small C7
U 1 1
P 8300 4100
F 0 "C7" H 8392 4146 50  0000 L CNN
F 1 "100nF" H 8392 4055 50  0000 L CNN
F 2 "Capacitor_SMD:C_0603_1608Metric" H 8300 4100 50  0001 C CNN
F 3 "~" H 8300 4100 50  0001 C CNN
F 4 "C14663" H 8300 4100 50  0001 C CNN "LCSC Part"
F 5 "Yes" H 8300 4100 50  0001 C CNN "Ordered"
F 6 "JLC Assembly" H 8300 4100 50  0001 C CNN "Supplier"
F 7 "C14663" H 8300 4100 50  0001 C CNN "Supplier OC"
	1    8300 4100
	1    0    0    -1  
$EndComp
$Comp
L power:+3V3 #PWR032
U 1 1
P 8300 4000
F 0 "#PWR032" H 8300 3850 50  0001 C CNN
F 1 "+3V3" H 8315 4173 50  0000 C CNN
F 2 "" H 8300 4000 50  0001 C CNN
F 3 "" H 8300 4000 50  0001 C CNN
	1    8300 4000
	1    0    0    -1  
$EndComp
$Comp
L power:GND #PWR033
U 1 1
P 8300 4200
F 0 "#PWR033" H 8300 3950 50  0001 C CNN
F 1 "GND" H 8305 4027 50  0000 C CNN
F 2 "" H 8300 4200 50  0001 C CNN
F 3 "" H 8300 4200 50  0001 C CNN
	1    8300 4200
	1    0    0    -1  
$EndComp
$Comp
L Device:C_Small C5
U 1 1
P 8300 1600
F 0 "C5" H 8392 1646 50  0000 L CNN
F 1 "100nF" H 8392 1555 50  0000 L CNN
F 2 "Capacitor_SMD:C_0603_1608Metric" H 8300 1600 50  0001 C CNN
F 3 "~" H 8300 1600 50  0001 C CNN
F 4 "C14663" H 8300 1600 50  0001 C CNN "LCSC Part"
F 5 "Yes" H 8300 1600 50  0001 C CNN "Ordered"
F 6 "JLC Assembly" H 8300 1600 50  0001 C CNN "Supplier"
F 7 "C14663" H 8300 1600 50  0001 C CNN "Supplier OC"
	1    8300 1600
	1    0    0    -1  
$EndComp
$Comp
L power:+3V3 #PWR028
U 1 1
P 8300 1500
F 0 "#PWR028" H 8300 1350 50  0001 C CNN
F 1 "+3V3" H 8315 1673 50  0000 C CNN
F 2 "" H 8300 1500 50  0001 C CNN
F 3 "" H 8300 1500 50  0001 C CNN
	1    8300 1500
	1    0    0    -1  
$EndComp
$Comp
L power:GND #PWR029
U 1 1
P 8300 1700
F 0 "#PWR029" H 8300 1450 50  0001 C CNN
F 1 "GND" H 8305 1527 50  0000 C CNN
F 2 "" H 8300 1700 50  0001 C CNN
F 3 "" H 8300 1700 50  0001 C CNN
	1    8300 1700
	1    0    0    -1  
$EndComp
Text Label 6650 4150 0    50   ~ 0
NEXTION_RX
Text Label 6650 4050 0    50   ~ 0
NEXTION_TX
Text Label 6650 4450 0    50   ~ 0
FAN_EN
$EndSCHEMATC
